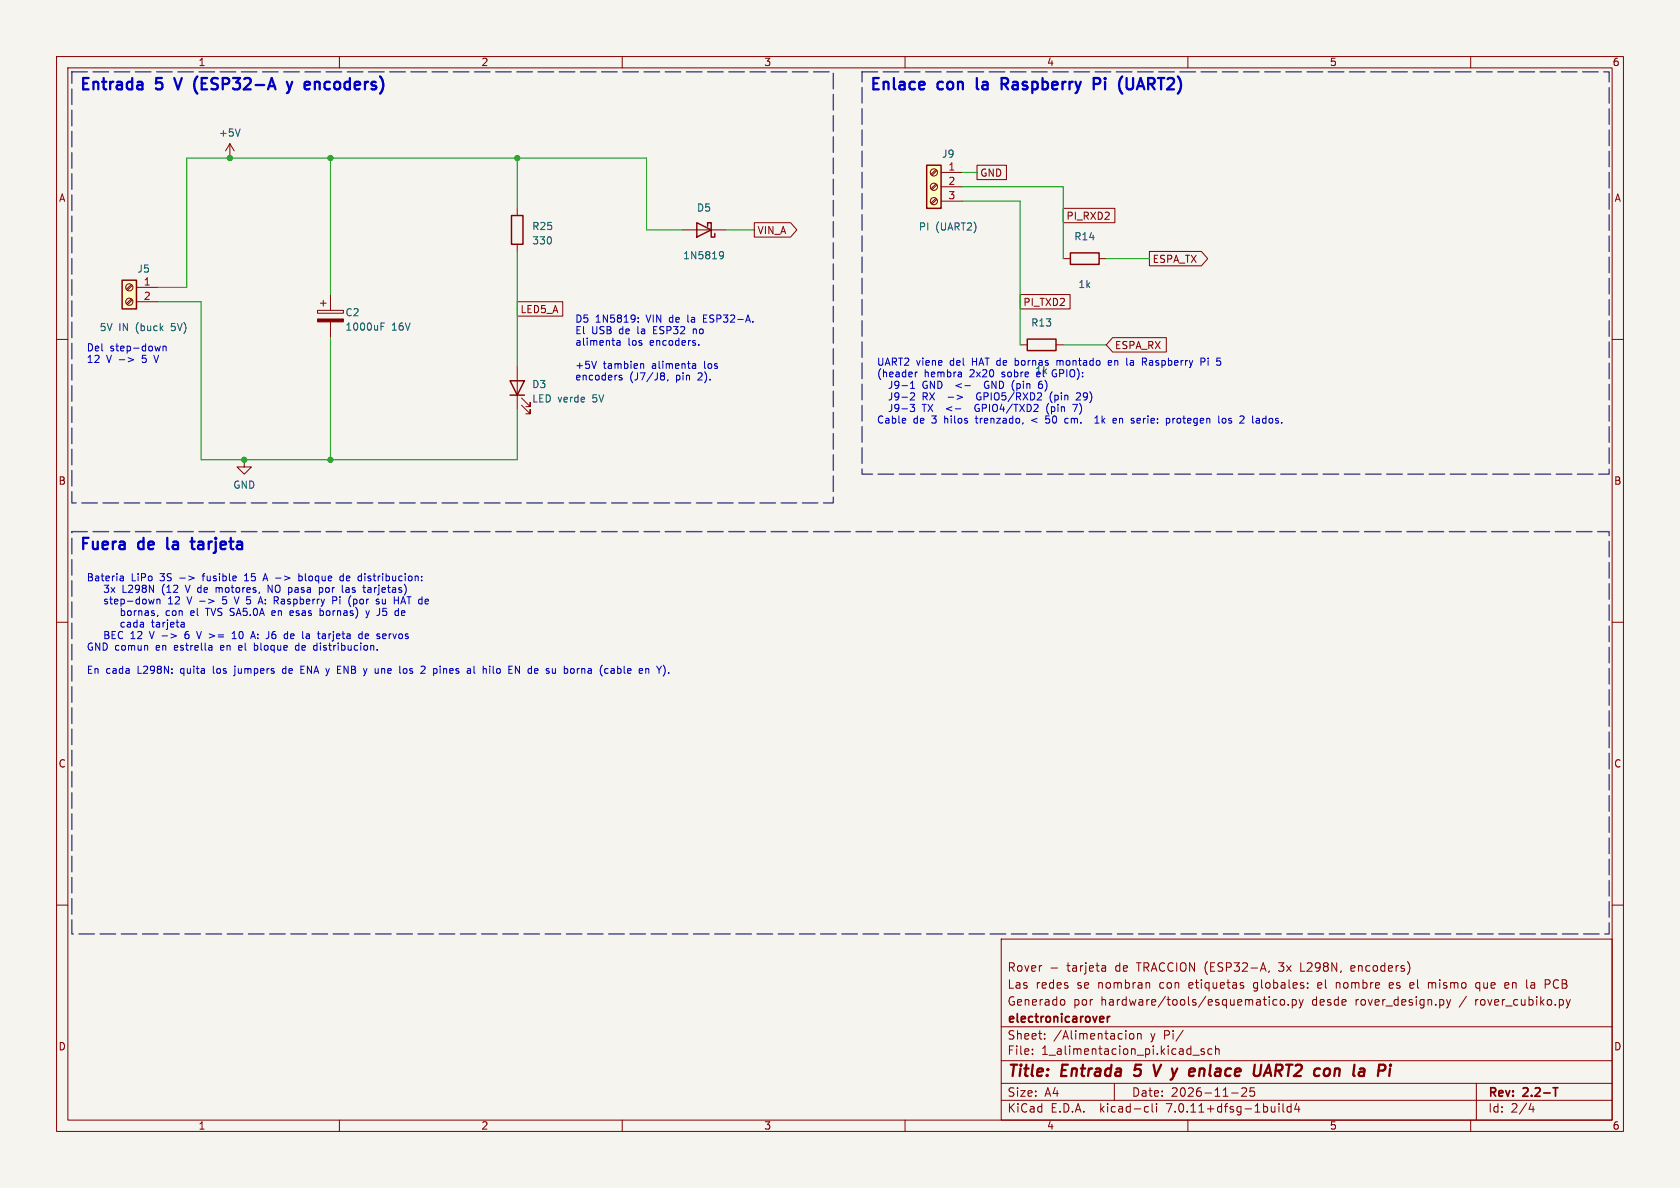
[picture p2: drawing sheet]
(kicad_sch (version 20230121) (generator eeschema)
 (paper "A4")
 (title_block (title "Entrada 5 V y enlace UART2 con la Pi") (date "2026-11-25") (rev "2.2-T") (company "electronicarover")
  (comment 3 "Rover - tarjeta de TRACCION (ESP32-A, 3x L298N, encoders)")
  (comment 1 "Generado por hardware/tools/esquematico.py desde rover_design.py / rover_cubiko.py")
  (comment 2 "Las redes se nombran con etiquetas globales: el nombre es el mismo que en la PCB"))
 (lib_symbols
  (symbol "Connector:Screw_Terminal_01x02" (pin_names (offset 1.016) hide) (in_bom yes) (on_board yes)
    (property "Reference" "J" (at 0 2.54 0) (effects (font (size 1.27 1.27))))
    (property "Value" "Screw_Terminal_01x02" (at 0 -5.08 0) (effects (font (size 1.27 1.27))))
    (property "Footprint" "" (at 0 0 0) (effects (font (size 1.27 1.27)) hide))
    (property "Datasheet" "~" (at 0 0 0) (effects (font (size 1.27 1.27)) hide))
    (symbol "Screw_Terminal_01x02_1_1"
    (rectangle (start -1.27 1.27) (end 1.27 -3.81) (stroke (width 0.254) (type default)) (fill (type background)))
    (circle (center 0 -2.54) (radius 0.635) (stroke (width 0.1524) (type default)) (fill (type none)))
    (polyline (pts (xy -0.5334 -2.2098) (xy 0.3302 -3.048)) (stroke (width 0.1524) (type default)) (fill (type none)))
    (polyline (pts (xy -0.5334 0.3302) (xy 0.3302 -0.508)) (stroke (width 0.1524) (type default)) (fill (type none)))
    (polyline (pts (xy -0.3556 -2.032) (xy 0.508 -2.8702)) (stroke (width 0.1524) (type default)) (fill (type none)))
    (polyline (pts (xy -0.3556 0.508) (xy 0.508 -0.3302)) (stroke (width 0.1524) (type default)) (fill (type none)))
    (circle (center 0 0) (radius 0.635) (stroke (width 0.1524) (type default)) (fill (type none)))
    (pin passive line (at -5.08 0 0) (length 3.81) (name "Pin_1" (effects (font (size 1.27 1.27)))) (number "1" (effects (font (size 1.27 1.27)))))
    (pin passive line (at -5.08 -2.54 0) (length 3.81) (name "Pin_2" (effects (font (size 1.27 1.27)))) (number "2" (effects (font (size 1.27 1.27)))))))
  (symbol "Connector:Screw_Terminal_01x03" (pin_names (offset 1.016) hide) (in_bom yes) (on_board yes)
    (property "Reference" "J" (at 0 5.08 0) (effects (font (size 1.27 1.27))))
    (property "Value" "Screw_Terminal_01x03" (at 0 -5.08 0) (effects (font (size 1.27 1.27))))
    (property "Footprint" "" (at 0 0 0) (effects (font (size 1.27 1.27)) hide))
    (property "Datasheet" "~" (at 0 0 0) (effects (font (size 1.27 1.27)) hide))
    (symbol "Screw_Terminal_01x03_1_1"
    (rectangle (start -1.27 3.81) (end 1.27 -3.81) (stroke (width 0.254) (type default)) (fill (type background)))
    (circle (center 0 -2.54) (radius 0.635) (stroke (width 0.1524) (type default)) (fill (type none)))
    (polyline (pts (xy -0.5334 -2.2098) (xy 0.3302 -3.048)) (stroke (width 0.1524) (type default)) (fill (type none)))
    (polyline (pts (xy -0.5334 0.3302) (xy 0.3302 -0.508)) (stroke (width 0.1524) (type default)) (fill (type none)))
    (polyline (pts (xy -0.5334 2.8702) (xy 0.3302 2.032)) (stroke (width 0.1524) (type default)) (fill (type none)))
    (polyline (pts (xy -0.3556 -2.032) (xy 0.508 -2.8702)) (stroke (width 0.1524) (type default)) (fill (type none)))
    (polyline (pts (xy -0.3556 0.508) (xy 0.508 -0.3302)) (stroke (width 0.1524) (type default)) (fill (type none)))
    (polyline (pts (xy -0.3556 3.048) (xy 0.508 2.2098)) (stroke (width 0.1524) (type default)) (fill (type none)))
    (circle (center 0 0) (radius 0.635) (stroke (width 0.1524) (type default)) (fill (type none)))
    (circle (center 0 2.54) (radius 0.635) (stroke (width 0.1524) (type default)) (fill (type none)))
    (pin passive line (at -5.08 2.54 0) (length 3.81) (name "Pin_1" (effects (font (size 1.27 1.27)))) (number "1" (effects (font (size 1.27 1.27)))))
    (pin passive line (at -5.08 0 0) (length 3.81) (name "Pin_2" (effects (font (size 1.27 1.27)))) (number "2" (effects (font (size 1.27 1.27)))))
    (pin passive line (at -5.08 -2.54 0) (length 3.81) (name "Pin_3" (effects (font (size 1.27 1.27)))) (number "3" (effects (font (size 1.27 1.27)))))))
  (symbol "Device:C_Polarized" (pin_numbers hide) (pin_names (offset 0.254)) (in_bom yes) (on_board yes)
    (property "Reference" "C" (at 0.635 2.54 0) (effects (font (size 1.27 1.27)) (justify left)))
    (property "Value" "C_Polarized" (at 0.635 -2.54 0) (effects (font (size 1.27 1.27)) (justify left)))
    (property "Footprint" "" (at 0.9652 -3.81 0) (effects (font (size 1.27 1.27)) hide))
    (property "Datasheet" "~" (at 0 0 0) (effects (font (size 1.27 1.27)) hide))
    (symbol "C_Polarized_0_1"
    (rectangle (start -2.286 0.508) (end 2.286 1.016) (stroke (width 0) (type default)) (fill (type none)))
    (polyline (pts (xy -1.778 2.286) (xy -0.762 2.286)) (stroke (width 0) (type default)) (fill (type none)))
    (polyline (pts (xy -1.27 2.794) (xy -1.27 1.778)) (stroke (width 0) (type default)) (fill (type none)))
    (rectangle (start 2.286 -0.508) (end -2.286 -1.016) (stroke (width 0) (type default)) (fill (type outline))))
    (symbol "C_Polarized_1_1"
    (pin passive line (at 0 3.81 270) (length 2.794) (name "~" (effects (font (size 1.27 1.27)))) (number "1" (effects (font (size 1.27 1.27)))))
    (pin passive line (at 0 -3.81 90) (length 2.794) (name "~" (effects (font (size 1.27 1.27)))) (number "2" (effects (font (size 1.27 1.27)))))))
  (symbol "Device:D_Schottky" (pin_numbers hide) (pin_names (offset 1.016) hide) (in_bom yes) (on_board yes)
    (property "Reference" "D" (at 0 2.54 0) (effects (font (size 1.27 1.27))))
    (property "Value" "D_Schottky" (at 0 -2.54 0) (effects (font (size 1.27 1.27))))
    (property "Footprint" "" (at 0 0 0) (effects (font (size 1.27 1.27)) hide))
    (property "Datasheet" "~" (at 0 0 0) (effects (font (size 1.27 1.27)) hide))
    (symbol "D_Schottky_0_1"
    (polyline (pts (xy 1.27 0) (xy -1.27 0)) (stroke (width 0) (type default)) (fill (type none)))
    (polyline (pts (xy 1.27 1.27) (xy 1.27 -1.27) (xy -1.27 0) (xy 1.27 1.27)) (stroke (width 0.254) (type default)) (fill (type none)))
    (polyline (pts (xy -1.905 0.635) (xy -1.905 1.27) (xy -1.27 1.27) (xy -1.27 -1.27) (xy -0.635 -1.27) (xy -0.635 -0.635)) (stroke (width 0.254) (type default)) (fill (type none))))
    (symbol "D_Schottky_1_1"
    (pin passive line (at -3.81 0 0) (length 2.54) (name "K" (effects (font (size 1.27 1.27)))) (number "1" (effects (font (size 1.27 1.27)))))
    (pin passive line (at 3.81 0 180) (length 2.54) (name "A" (effects (font (size 1.27 1.27)))) (number "2" (effects (font (size 1.27 1.27)))))))
  (symbol "Device:LED" (pin_numbers hide) (pin_names (offset 1.016) hide) (in_bom yes) (on_board yes)
    (property "Reference" "D" (at 0 2.54 0) (effects (font (size 1.27 1.27))))
    (property "Value" "LED" (at 0 -2.54 0) (effects (font (size 1.27 1.27))))
    (property "Footprint" "" (at 0 0 0) (effects (font (size 1.27 1.27)) hide))
    (property "Datasheet" "~" (at 0 0 0) (effects (font (size 1.27 1.27)) hide))
    (symbol "LED_0_1"
    (polyline (pts (xy -1.27 -1.27) (xy -1.27 1.27)) (stroke (width 0.254) (type default)) (fill (type none)))
    (polyline (pts (xy -1.27 0) (xy 1.27 0)) (stroke (width 0) (type default)) (fill (type none)))
    (polyline (pts (xy 1.27 -1.27) (xy 1.27 1.27) (xy -1.27 0) (xy 1.27 -1.27)) (stroke (width 0.254) (type default)) (fill (type none)))
    (polyline (pts (xy -3.048 -0.762) (xy -4.572 -2.286) (xy -3.81 -2.286) (xy -4.572 -2.286) (xy -4.572 -1.524)) (stroke (width 0) (type default)) (fill (type none)))
    (polyline (pts (xy -1.778 -0.762) (xy -3.302 -2.286) (xy -2.54 -2.286) (xy -3.302 -2.286) (xy -3.302 -1.524)) (stroke (width 0) (type default)) (fill (type none))))
    (symbol "LED_1_1"
    (pin passive line (at -3.81 0 0) (length 2.54) (name "K" (effects (font (size 1.27 1.27)))) (number "1" (effects (font (size 1.27 1.27)))))
    (pin passive line (at 3.81 0 180) (length 2.54) (name "A" (effects (font (size 1.27 1.27)))) (number "2" (effects (font (size 1.27 1.27)))))))
  (symbol "Device:R" (pin_numbers hide) (pin_names (offset 0)) (in_bom yes) (on_board yes)
    (property "Reference" "R" (at 2.032 0 90) (effects (font (size 1.27 1.27))))
    (property "Value" "R" (at 0 0 90) (effects (font (size 1.27 1.27))))
    (property "Footprint" "" (at -1.778 0 90) (effects (font (size 1.27 1.27)) hide))
    (property "Datasheet" "~" (at 0 0 0) (effects (font (size 1.27 1.27)) hide))
    (symbol "R_0_1"
    (rectangle (start -1.016 -2.54) (end 1.016 2.54) (stroke (width 0.254) (type default)) (fill (type none))))
    (symbol "R_1_1"
    (pin passive line (at 0 3.81 270) (length 1.27) (name "~" (effects (font (size 1.27 1.27)))) (number "1" (effects (font (size 1.27 1.27)))))
    (pin passive line (at 0 -3.81 90) (length 1.27) (name "~" (effects (font (size 1.27 1.27)))) (number "2" (effects (font (size 1.27 1.27)))))))
  (symbol "power:+5V" (power) (pin_names (offset 0)) (in_bom yes) (on_board yes)
    (property "Reference" "#PWR" (at 0 -3.81 0) (effects (font (size 1.27 1.27)) hide))
    (property "Value" "+5V" (at 0 3.556 0) (effects (font (size 1.27 1.27))))
    (property "Footprint" "" (at 0 0 0) (effects (font (size 1.27 1.27)) hide))
    (property "Datasheet" "" (at 0 0 0) (effects (font (size 1.27 1.27)) hide))
    (symbol "+5V_0_1"
    (polyline (pts (xy -0.762 1.27) (xy 0 2.54)) (stroke (width 0) (type default)) (fill (type none)))
    (polyline (pts (xy 0 0) (xy 0 2.54)) (stroke (width 0) (type default)) (fill (type none)))
    (polyline (pts (xy 0 2.54) (xy 0.762 1.27)) (stroke (width 0) (type default)) (fill (type none))))
    (symbol "+5V_1_1"
    (pin power_in line (at 0 0 90) (length 0) hide (name "+5V" (effects (font (size 1.27 1.27)))) (number "1" (effects (font (size 1.27 1.27)))))))
  (symbol "power:GND" (power) (pin_names (offset 0)) (in_bom yes) (on_board yes)
    (property "Reference" "#PWR" (at 0 -6.35 0) (effects (font (size 1.27 1.27)) hide))
    (property "Value" "GND" (at 0 -3.81 0) (effects (font (size 1.27 1.27))))
    (property "Footprint" "" (at 0 0 0) (effects (font (size 1.27 1.27)) hide))
    (property "Datasheet" "" (at 0 0 0) (effects (font (size 1.27 1.27)) hide))
    (symbol "GND_0_1"
    (polyline (pts (xy 0 0) (xy 0 -1.27) (xy 1.27 -1.27) (xy 0 -2.54) (xy -1.27 -1.27) (xy 0 -1.27)) (stroke (width 0) (type default)) (fill (type none))))
    (symbol "GND_1_1"
    (pin power_in line (at 0 0 270) (length 0) hide (name "GND" (effects (font (size 1.27 1.27)))) (number "1" (effects (font (size 1.27 1.27))))))))
 (polyline (pts (xy 12.7 12.7) (xy 147.32 12.7) (xy 147.32 88.9) (xy 12.7 88.9) (xy 12.7 12.7)) (stroke (width 0.25) (type dash) (color 72 72 132 1)))
 (text "Entrada 5 V (ESP32-A y encoders)" (at 13.97 13.97 0) (effects (font (size 2 2) bold) (justify left top)))
 (symbol (lib_id "Connector:Screw_Terminal_01x02") (at 22.86 50.8 0) (mirror y) (unit 1) (in_bom yes) (on_board yes) (dnp no)
  (property "Reference" "J5" (at 25.4 48.26 0) (effects (font (size 1.27 1.27)) (justify bottom)))
  (property "Value" "5V IN (buck 5V)" (at 25.4 57.15 0) (effects (font (size 1.27 1.27)) (justify top)))
  (property "Footprint" "TerminalBlock_Phoenix:TerminalBlock_Phoenix_MKDS-1,5-2-5.08_1x02_P5.08mm_Horizontal" (at 22.86 50.8 0) (effects (font (size 1.27 1.27)) hide))
  (property "Datasheet" "~" (at 22.86 50.8 0) (effects (font (size 1.27 1.27)) hide))
  (property "Descripcion" "Entrada 5 V desde el step-down (ESP32-A y encoders)" (at 22.86 50.8 0) (effects (font (size 1.27 1.27)) hide))
  (property "MPN" "Phoenix MKDS 1,5/2-5,08 o KF301-2P" (at 22.86 50.8 0) (effects (font (size 1.27 1.27)) hide)) (pin "1") (pin "2"))
 (symbol (lib_id "power:+5V") (at 40.64 27.94 0) (unit 1) (in_bom yes) (on_board yes) (dnp no)
  (property "Reference" "#PWR201" (at 40.64 27.94 0) (effects (font (size 1.27 1.27)) hide))
  (property "Value" "+5V" (at 40.64 23.49 0) (effects (font (size 1.27 1.27))))
  (property "Footprint" "" (at 40.64 27.94 0) (effects (font (size 1.27 1.27)) hide))
  (property "Datasheet" "" (at 40.64 27.94 0) (effects (font (size 1.27 1.27)) hide)) (pin "1"))
 (junction (at 40.64 27.94) (diameter 0) (color 0 0 0 0))
 (symbol (lib_id "power:GND") (at 43.18 81.28 0) (unit 1) (in_bom yes) (on_board yes) (dnp no)
  (property "Reference" "#PWR202" (at 43.18 81.28 0) (effects (font (size 1.27 1.27)) hide))
  (property "Value" "GND" (at 43.18 85.73 0) (effects (font (size 1.27 1.27))))
  (property "Footprint" "" (at 43.18 81.28 0) (effects (font (size 1.27 1.27)) hide))
  (property "Datasheet" "" (at 43.18 81.28 0) (effects (font (size 1.27 1.27)) hide)) (pin "1"))
 (junction (at 43.18 81.28) (diameter 0) (color 0 0 0 0))
 (junction (at 58.42 27.94) (diameter 0) (color 0 0 0 0))
 (junction (at 91.44 27.94) (diameter 0) (color 0 0 0 0))
 (junction (at 58.42 81.28) (diameter 0) (color 0 0 0 0))
 (symbol (lib_id "Device:C_Polarized") (at 58.42 55.88 0) (unit 1) (in_bom yes) (on_board yes) (dnp no)
  (property "Reference" "C2" (at 60.96 55.245 0) (effects (font (size 1.27 1.27)) (justify left)))
  (property "Value" "1000uF 16V" (at 60.96 57.785 0) (effects (font (size 1.27 1.27)) (justify left)))
  (property "Footprint" "Capacitor_THT:CP_Radial_D10.0mm_P5.00mm" (at 58.42 55.88 0) (effects (font (size 1.27 1.27)) hide))
  (property "Datasheet" "~" (at 58.42 55.88 0) (effects (font (size 1.27 1.27)) hide))
  (property "Descripcion" "Bulk 5V" (at 58.42 55.88 0) (effects (font (size 1.27 1.27)) hide))
  (property "MPN" "1000uF 16V radial, cuerpo de 10 mm de diametro, paso 5 mm" (at 58.42 55.88 0) (effects (font (size 1.27 1.27)) hide)) (pin "1") (pin "2"))
 (symbol (lib_id "Device:R") (at 91.44 40.64 0) (unit 1) (in_bom yes) (on_board yes) (dnp no)
  (property "Reference" "R25" (at 93.98 40.005 0) (effects (font (size 1.27 1.27)) (justify left)))
  (property "Value" "330" (at 93.98 42.545 0) (effects (font (size 1.27 1.27)) (justify left)))
  (property "Footprint" "Resistor_THT:R_Axial_DIN0207_L6.3mm_D2.5mm_P7.62mm_Horizontal" (at 91.44 40.64 0) (effects (font (size 1.27 1.27)) hide))
  (property "Datasheet" "~" (at 91.44 40.64 0) (effects (font (size 1.27 1.27)) hide))
  (property "Descripcion" "Resistencia LED 5V" (at 91.44 40.64 0) (effects (font (size 1.27 1.27)) hide))
  (property "MPN" "Resistencia 330 1/4W (0.25W) THT pelicula metalica/carbon" (at 91.44 40.64 0) (effects (font (size 1.27 1.27)) hide)) (pin "1") (pin "2"))
 (symbol (lib_id "Device:LED") (at 91.44 68.58 90) (unit 1) (in_bom yes) (on_board yes) (dnp no)
  (property "Reference" "D3" (at 93.98 67.945 90) (effects (font (size 1.27 1.27)) (justify right)))
  (property "Value" "LED verde 5V" (at 93.98 70.485 90) (effects (font (size 1.27 1.27)) (justify right)))
  (property "Footprint" "LED_THT:LED_D5.0mm" (at 91.44 68.58 0) (effects (font (size 1.27 1.27)) hide))
  (property "Datasheet" "~" (at 91.44 68.58 0) (effects (font (size 1.27 1.27)) hide))
  (property "Descripcion" "Indicador 5V" (at 91.44 68.58 0) (effects (font (size 1.27 1.27)) hide))
  (property "MPN" "LED 5mm THT tradicional (verde)" (at 91.44 68.58 0) (effects (font (size 1.27 1.27)) hide)) (pin "1") (pin "2"))
 (global_label "LED5_A" (shape passive) (at 91.44 54.61 0) (fields_autoplaced) (effects (font (size 1.27 1.27)) (justify left))
  (property "Intersheetrefs" "${INTERSHEET_REFS}" (at 91.44 54.61 0) (effects (font (size 1.27 1.27)) (justify left) hide)))
 (symbol (lib_id "Device:D_Schottky") (at 124.46 40.64 180) (unit 1) (in_bom yes) (on_board yes) (dnp no)
  (property "Reference" "D5" (at 124.46 37.465 0) (effects (font (size 1.27 1.27)) (justify top)))
  (property "Value" "1N5819" (at 124.46 44.45 0) (effects (font (size 1.27 1.27)) (justify bottom)))
  (property "Footprint" "Diode_THT:D_DO-41_SOD81_P10.16mm_Horizontal" (at 124.46 40.64 0) (effects (font (size 1.27 1.27)) hide))
  (property "Datasheet" "~" (at 124.46 40.64 0) (effects (font (size 1.27 1.27)) hide))
  (property "Descripcion" "Schottky +5V -> VIN ESP32-A" (at 124.46 40.64 0) (effects (font (size 1.27 1.27)) hide))
  (property "MPN" "1N5819 DO-41" (at 124.46 40.64 0) (effects (font (size 1.27 1.27)) hide)) (pin "1") (pin "2"))
 (global_label "VIN_A" (shape output) (at 133.35 40.64 0) (fields_autoplaced) (effects (font (size 1.27 1.27)) (justify left))
  (property "Intersheetrefs" "${INTERSHEET_REFS}" (at 133.35 40.64 0) (effects (font (size 1.27 1.27)) (justify left) hide)))
 (text "Del step-down\n12 V -> 5 V" (at 15.24 60.96 0) (effects (font (size 1.27 1.27)) (justify left top)))
 (text "D5 1N5819: VIN de la ESP32-A.\nEl USB de la ESP32 no\nalimenta los encoders.\n\n+5V tambien alimenta los\nencoders (J7/J8, pin 2)." (at 101.6 55.88 0) (effects (font (size 1.27 1.27)) (justify left top)))
 (polyline (pts (xy 152.4 12.7) (xy 284.48 12.7) (xy 284.48 83.82) (xy 152.4 83.82) (xy 152.4 12.7)) (stroke (width 0.25) (type dash) (color 72 72 132 1)))
 (text "Enlace con la Raspberry Pi (UART2)" (at 153.67 13.97 0) (effects (font (size 2 2) bold) (justify left top)))
 (symbol (lib_id "Connector:Screw_Terminal_01x03") (at 165.1 33.02 0) (mirror y) (unit 1) (in_bom yes) (on_board yes) (dnp no)
  (property "Reference" "J9" (at 167.64 27.94 0) (effects (font (size 1.27 1.27)) (justify bottom)))
  (property "Value" "PI (UART2)" (at 167.64 39.37 0) (effects (font (size 1.27 1.27)) (justify top)))
  (property "Footprint" "TerminalBlock_Phoenix:TerminalBlock_Phoenix_PT-1,5-3-3.5-H_1x03_P3.50mm_Horizontal" (at 165.1 33.02 0) (effects (font (size 1.27 1.27)) hide))
  (property "Datasheet" "~" (at 165.1 33.02 0) (effects (font (size 1.27 1.27)) hide))
  (property "Descripcion" "Hacia el HAT de bornas de la Pi: 1 GND (pin 6), 2 RXD2 = GPIO5 (pin 29), 3 TXD2 = GPIO4 (pin 7)" (at 165.1 33.02 0) (effects (font (size 1.27 1.27)) hide))
  (property "MPN" "Phoenix PT 1,5/3-3,5-H o KF350-3P 3.5mm" (at 165.1 33.02 0) (effects (font (size 1.27 1.27)) hide)) (pin "1") (pin "2") (pin "3"))
 (global_label "GND" (shape passive) (at 172.72 30.48 0) (fields_autoplaced) (effects (font (size 1.27 1.27)) (justify left))
  (property "Intersheetrefs" "${INTERSHEET_REFS}" (at 172.72 30.48 0) (effects (font (size 1.27 1.27)) (justify left) hide)))
 (symbol (lib_id "Device:R") (at 191.77 45.72 270) (unit 1) (in_bom yes) (on_board yes) (dnp no)
  (property "Reference" "R14" (at 191.77 42.545 90) (effects (font (size 1.27 1.27)) (justify bottom)))
  (property "Value" "1k" (at 191.77 49.53 90) (effects (font (size 1.27 1.27)) (justify top)))
  (property "Footprint" "Resistor_THT:R_Axial_DIN0207_L6.3mm_D2.5mm_P7.62mm_Horizontal" (at 191.77 45.72 0) (effects (font (size 1.27 1.27)) hide))
  (property "Datasheet" "~" (at 191.77 45.72 0) (effects (font (size 1.27 1.27)) hide))
  (property "Descripcion" "Serie UART ESP32-A TX -> Pi RXD2" (at 191.77 45.72 0) (effects (font (size 1.27 1.27)) hide))
  (property "MPN" "Resistencia 1k 1/4W (0.25W) THT pelicula metalica/carbon" (at 191.77 45.72 0) (effects (font (size 1.27 1.27)) hide)) (pin "1") (pin "2"))
 (global_label "PI_RXD2" (shape passive) (at 187.96 38.1 0) (fields_autoplaced) (effects (font (size 1.27 1.27)) (justify left))
  (property "Intersheetrefs" "${INTERSHEET_REFS}" (at 187.96 38.1 0) (effects (font (size 1.27 1.27)) (justify left) hide)))
 (global_label "ESPA_TX" (shape output) (at 203.2 45.72 0) (fields_autoplaced) (effects (font (size 1.27 1.27)) (justify left))
  (property "Intersheetrefs" "${INTERSHEET_REFS}" (at 203.2 45.72 0) (effects (font (size 1.27 1.27)) (justify left) hide)))
 (symbol (lib_id "Device:R") (at 184.15 60.96 90) (unit 1) (in_bom yes) (on_board yes) (dnp no)
  (property "Reference" "R13" (at 184.15 57.785 90) (effects (font (size 1.27 1.27)) (justify top)))
  (property "Value" "1k" (at 184.15 64.77 90) (effects (font (size 1.27 1.27)) (justify bottom)))
  (property "Footprint" "Resistor_THT:R_Axial_DIN0207_L6.3mm_D2.5mm_P7.62mm_Horizontal" (at 184.15 60.96 0) (effects (font (size 1.27 1.27)) hide))
  (property "Datasheet" "~" (at 184.15 60.96 0) (effects (font (size 1.27 1.27)) hide))
  (property "Descripcion" "Serie UART Pi TXD2 -> ESP32-A RX" (at 184.15 60.96 0) (effects (font (size 1.27 1.27)) hide))
  (property "MPN" "Resistencia 1k 1/4W (0.25W) THT pelicula metalica/carbon" (at 184.15 60.96 0) (effects (font (size 1.27 1.27)) hide)) (pin "1") (pin "2"))
 (global_label "PI_TXD2" (shape passive) (at 180.34 53.34 0) (fields_autoplaced) (effects (font (size 1.27 1.27)) (justify left))
  (property "Intersheetrefs" "${INTERSHEET_REFS}" (at 180.34 53.34 0) (effects (font (size 1.27 1.27)) (justify left) hide)))
 (global_label "ESPA_RX" (shape input) (at 195.58 60.96 0) (fields_autoplaced) (effects (font (size 1.27 1.27)) (justify left))
  (property "Intersheetrefs" "${INTERSHEET_REFS}" (at 195.58 60.96 0) (effects (font (size 1.27 1.27)) (justify left) hide)))
 (text "UART2 viene del HAT de bornas montado en la Raspberry Pi 5\n(header hembra 2x20 sobre el GPIO):\n  J9-1 GND  <-  GND (pin 6)\n  J9-2 RX  ->  GPIO5/RXD2 (pin 29)\n  J9-3 TX  <-  GPIO4/TXD2 (pin 7)\nCable de 3 hilos trenzado, < 50 cm.  1k en serie: protegen los 2 lados." (at 154.94 63.5 0) (effects (font (size 1.27 1.27)) (justify left top)))
 (polyline (pts (xy 12.7 93.98) (xy 284.48 93.98) (xy 284.48 165.1) (xy 12.7 165.1) (xy 12.7 93.98)) (stroke (width 0.25) (type dash) (color 72 72 132 1)))
 (text "Fuera de la tarjeta" (at 13.97 95.25 0) (effects (font (size 2 2) bold) (justify left top)))
 (text "Bateria LiPo 3S -> fusible 15 A -> bloque de distribucion:\n   3x L298N (12 V de motores, NO pasa por las tarjetas)\n   step-down 12 V -> 5 V 5 A: Raspberry Pi (por su HAT de\n      bornas, con el TVS SA5.0A en esas bornas) y J5 de\n      cada tarjeta\n   BEC 12 V -> 6 V >= 10 A: J6 de la tarjeta de servos\nGND comun en estrella en el bloque de distribucion.\n\nEn cada L298N: quita los jumpers de ENA y ENB y une los 2 pines al hilo EN de su borna (cable en Y)." (at 15.24 101.6 0) (effects (font (size 1.27 1.27)) (justify left top)))
 (wire (pts (xy 27.94 50.8) (xy 33.02 50.8)) (stroke (width 0) (type default)))
 (wire (pts (xy 33.02 50.8) (xy 33.02 27.94)) (stroke (width 0) (type default)))
 (wire (pts (xy 27.94 53.34) (xy 35.56 53.34)) (stroke (width 0) (type default)))
 (wire (pts (xy 35.56 53.34) (xy 35.56 81.28)) (stroke (width 0) (type default)))
 (wire (pts (xy 33.02 27.94) (xy 40.64 27.94)) (stroke (width 0) (type default)))
 (wire (pts (xy 40.64 27.94) (xy 58.42 27.94)) (stroke (width 0) (type default)))
 (wire (pts (xy 58.42 27.94) (xy 91.44 27.94)) (stroke (width 0) (type default)))
 (wire (pts (xy 91.44 27.94) (xy 114.3 27.94)) (stroke (width 0) (type default)))
 (wire (pts (xy 35.56 81.28) (xy 43.18 81.28)) (stroke (width 0) (type default)))
 (wire (pts (xy 43.18 81.28) (xy 58.42 81.28)) (stroke (width 0) (type default)))
 (wire (pts (xy 58.42 81.28) (xy 91.44 81.28)) (stroke (width 0) (type default)))
 (wire (pts (xy 58.42 27.94) (xy 58.42 52.07)) (stroke (width 0) (type default)))
 (wire (pts (xy 58.42 59.69) (xy 58.42 81.28)) (stroke (width 0) (type default)))
 (wire (pts (xy 91.44 27.94) (xy 91.44 36.83)) (stroke (width 0) (type default)))
 (wire (pts (xy 91.44 44.45) (xy 91.44 54.61)) (stroke (width 0) (type default)))
 (wire (pts (xy 91.44 54.61) (xy 91.44 64.77)) (stroke (width 0) (type default)))
 (wire (pts (xy 91.44 72.39) (xy 91.44 81.28)) (stroke (width 0) (type default)))
 (wire (pts (xy 114.3 27.94) (xy 114.3 40.64)) (stroke (width 0) (type default)))
 (wire (pts (xy 114.3 40.64) (xy 120.65 40.64)) (stroke (width 0) (type default)))
 (wire (pts (xy 128.27 40.64) (xy 133.35 40.64)) (stroke (width 0) (type default)))
 (wire (pts (xy 170.18 30.48) (xy 172.72 30.48)) (stroke (width 0) (type default)))
 (wire (pts (xy 170.18 33.02) (xy 187.96 33.02)) (stroke (width 0) (type default)))
 (wire (pts (xy 187.96 33.02) (xy 187.96 38.1)) (stroke (width 0) (type default)))
 (wire (pts (xy 187.96 38.1) (xy 187.96 45.72)) (stroke (width 0) (type default)))
 (wire (pts (xy 195.58 45.72) (xy 203.2 45.72)) (stroke (width 0) (type default)))
 (wire (pts (xy 170.18 35.56) (xy 180.34 35.56)) (stroke (width 0) (type default)))
 (wire (pts (xy 180.34 35.56) (xy 180.34 53.34)) (stroke (width 0) (type default)))
 (wire (pts (xy 180.34 53.34) (xy 180.34 60.96)) (stroke (width 0) (type default)))
 (wire (pts (xy 187.96 60.96) (xy 195.58 60.96)) (stroke (width 0) (type default))))
